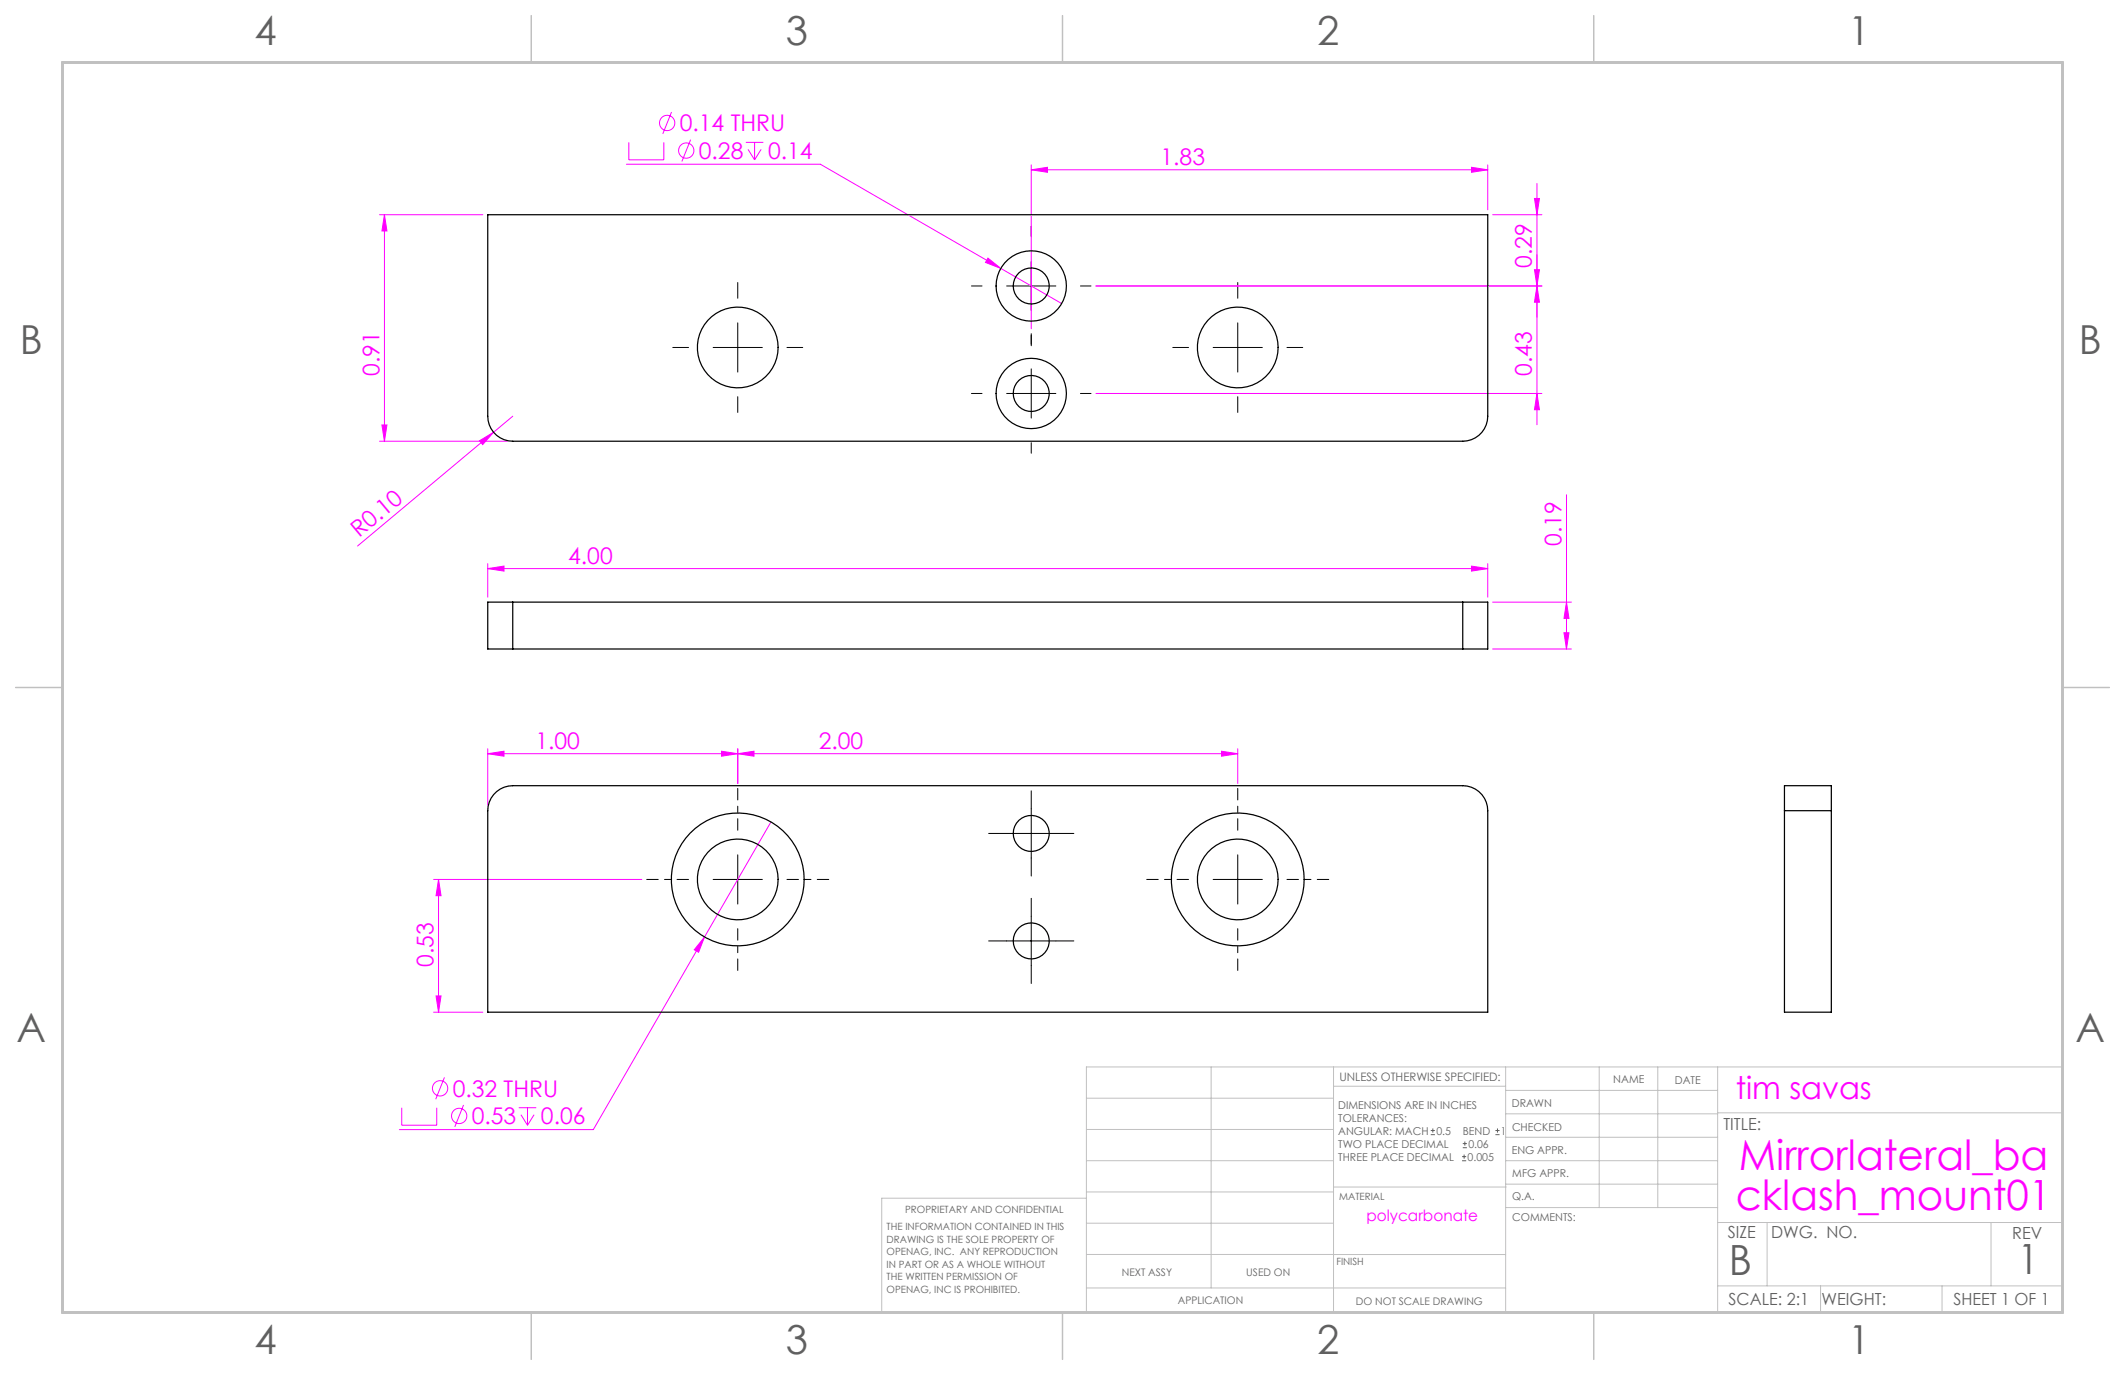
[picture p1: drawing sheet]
<svg xmlns="http://www.w3.org/2000/svg" width="432mm" height="279mm" viewBox="0 0 432 279" stroke-linecap="round" stroke-linejoin="round" font-family="sans-serif">
<g fill="none" stroke="#f0f" stroke-width=".2">
<path d="M127.3 33.4h39.4l49 28.3M127.8 28.9v3.6h7.1v-3.6M136.5 22.8l-1.8 4.4M140.3 28.4l-1.7 4.4M151.6 28.9h3.5M152 30.4l1.3 2.1M153.3 28.9v3.6M154.7 30.4l-1.4 2.1M209.5 34.5l3.3-.5v1zM209.5 33.5v33.3M209.5 34.5h92.8M299 34l3.3 .5-3.3 .5z"/>
<path d="M302.3 33.5v9.1M312.3 37.3v49M77.1 43.6h21M78.1 43.6v46.1M78.1 43.6l.5 3.3h-1zM200.8 52.4l2.6 2.1-3.2-1.2zM222.7 58.1h90.6M303.3 43.6h10M311.8 40.3h1l-.5 3.3zM311.8 54.8h1l-.5 3.3zM312.3 58.1l.5 3.3h-1zM222.7 80h90.6"/>
<path d="M312.3 80l.5 3.3h-1zM77.1 89.7h26.1M77.6 86.4h1l-.5 3.3zM97.4 89.6l2.9-1.8-2.2 2.5zM104.2 84.6l-31.5 26.4M99.1 115.5l3.3-.5v1zM99.1 114.5v6.9M99.1 115.5h203.2M299 115l3.3 .5-3.3 .5zM302.3 114.5v6.9M318.3 100.5v31.4M303.3 122.4h16"/>
<path d="M303.3 131.9h16M317.8 128.6h1l-.5 3.3zM318.3 122.4l.5 3.3h-1zM99.1 153.2l3.3-.6v1.1zM99.1 152.2v11.5M99.1 153.2h152.4M146.6 152.6l3.3 .6-3.3 .5zM149.9 153.2l3.3-.6v1.1zM149.9 152.2v7M248.2 152.6l3.3 .6-3.3 .5zM251.5 152.2v7M88.1 178.7h42.3"/>
<path d="M89.1 178.7v27M89.1 178.7l.5 3.3h-1zM156.7 167l-13.5 23.4M143.2 190.4l-1.2 3.1-.9-.5zM143.2 190.4l-22.6 39.1h-39.5M88.1 205.7h10M88.6 202.4h1l-.5 3.3zM90.3 218.9l-1.8 4.5M81.6 225.1v3.5h7.1v-3.5M94.2 224.5l-1.8 4.5M105.4 225.1h3.6M105.9 226.5l1.3 2.1"/>
<path d="M107.2 225.1v3.5M108.5 226.5l-1.3 2.1"/>
<circle cx="135.6" cy="25" r="1.56"/>
<circle cx="139.4" cy="30.6" r="1.56"/>
<circle cx="89.4" cy="221.1" r="1.56"/>
<circle cx="93.3" cy="226.8" r="1.56"/>
</g>
<path d="M290.7 230.6h.9M290.7 229.7h.9M291.2 229.3v.8M297.1 235.9h.8M297.1 235h.8M297.2 233.2h.9M297.2 232.4h.9M297.5 234.6v.8M297.7 232v.8M303.9 230.6h.8M303.9 229.7h.8M304.3 229.3v.8" fill="none" stroke="#606060" stroke-width=".2"/>
<g fill="none" stroke="#000" stroke-width=".2" stroke-dasharray="15.2 1.3 1.3 1.3">
<path d="M199.5 58.1h-2.1M209.5 48.1v-2.1M219.5 58.1h2.2M139.9 70.6h-3.2M149.9 60.6v-3.2M159.9 70.6h3.2M199.5 80h-2.1M209.5 70v-2.2M209.5 68.1v2.2M219.5 80h2.2M241.5 70.6h-3.2M251.5 60.6v-3.2"/>
<path d="M261.5 70.6h3.2M149.9 80.6v3.2M209.5 90v2.1M251.5 80.6v3.2M204.5 169.4h-3.6M209.5 164.4v-3.7M209.5 174.4v3.6M214.5 169.4h3.7M204.5 191.2h-3.6M209.5 186.2v-3.7M209.5 196.2v3.7M214.5 191.2h3.7"/>
</g>
<path d="M139.9 178.7h-8.5M149.9 168.7v-8.5M159.9 178.7h8.5M241.5 178.7h-8.5M251.5 168.7v-8.5M261.5 178.7h8.5M149.9 188.7v8.5M251.5 188.7v8.5" fill="none" stroke="#000" stroke-width=".2" stroke-dasharray="15.2 1.3 1.3 1.3" stroke-dashoffset="12.9"/>
<g fill="none" stroke="#000" stroke-width=".2">
<path d="M204.5 58.1h10M209.5 53.1v10M144.9 70.6h10M149.9 65.6v10M204.5 80h10M209.5 75v10M246.5 70.6h10M251.5 65.6v10M144.9 178.7h10M149.9 173.7v10M204.5 169.4h10M209.5 164.4v10"/>
<path d="M246.5 178.7h10M251.5 173.7v10M204.5 191.2h10M209.5 186.2v10"/>
</g>
<g fill="none" stroke="#c0c0c0" stroke-width=".2">
<path d="M246.1 216.8v44.9M271 216.8v49.9M305.9 216.8v49.9M325 216.8v28.6M336.9 216.8v28.6M349 216.8v49.9M220.8 235.9h50.2M220.8 229.5h50.2M220.8 223.2h50.2M271 220.7h34.9M305.9 231.1h43.1M305.9 226.3h43.1"/>
<path d="M305.9 221.6h43.1M305.9 235.9h43.1M349 226.1h70.1M220.8 243.5h-41.6v23.2h239.9v-49.9h-198.3v49.9M220.8 254.9h85.1M220.8 248.6h50.2M220.8 242.2h50.2M271 241.2h35.1M305.9 240.6h43.1M306.1 245.4h42.9M349 248.4h70.1M359.1 248.4v12.9"/>
<path d="M404.6 248.4v12.9M220.8 261.7h85.1M349 261.3h70.1M369.9 261.3v5.4M394.6 261.3v5.4"/>
</g>
<path d="M107.9 3.2v9.5M215.9 3.2v9.5M323.8 3.2v9.5M3.2 139.7h9.5M419.1 139.7h9.5M107.9 266.7v9.5M215.9 266.7v9.5M323.8 266.7v9.5" fill="none" stroke="#c0c0c0" stroke-width=".3"/>
<path d="M12.7 12.7h406.4v254h-406.4z" fill="none" stroke="#c0c0c0" stroke-width=".6"/>
<g fill="#f0f">
<path d="M97.4 89.6l2.9-1.8-2.2 2.5z"/>
<path d="M146.6 152.6l3.3 .6-3.3 .5zM99.1 153.2l3.3-.6v1.1z"/>
<path d="M209.5 34.5l3.3-.5v1zM299 34l3.3 .5-3.3 .5zM200.8 52.4l-.6 .9 3.2 1.2zM99.1 115.5l3.3-.5v1zM299 115l3.3 .5-3.3 .5zM143.2 190.4l-2.1 2.6 .9 .5zM149.9 153.2l3.3-.6v1.1zM248.2 152.6l3.3 .6-3.3 .5z"/>
<path d="M312.3 58.1l.5 3.3h-1zM311.8 40.3h1l-.5 3.3z"/>
<path d="M311.8 54.8h1l-.5 3.3zM312.3 80l.5 3.3h-1zM78.1 43.6l.5 3.3h-1zM77.6 86.4h1l-.5 3.3zM318.3 122.4l.5 3.3h-1zM317.8 128.6h1l-.5 3.3zM89.1 178.7l.5 3.3h-1zM88.6 202.4h1l-.5 3.3z"/>
</g>
<g fill="none" stroke="#000" stroke-width=".25">
<path d="M99.1 43.6h203.2v41a5.1 5.1 0 0 1-5.1 5.1h-193a5.1 5.1 0 0 1-5.1-5.1zM104.2 122.4h-5.1v9.5h5.1M104.2 122.4v9.5M104.2 122.4h193M104.2 131.9h193M297.2 122.4h5.1v9.5h-5.1M297.2 122.4v9.5M100.9 160.8a5.1 5.1 0 0 1 3.3-1.1h193a5.1 5.1 0 0 1 5.1 5v41h-203.2v-41a5.1 5.1 0 0 1 1.8-3.9zM362.6 164.7v-5h9.5v5M362.6 164.7v41h9.5v-41M362.6 164.7h9.5"/>
<circle cx="209.5" cy="58.1" r="7.1"/>
<circle cx="209.5" cy="58.1" r="3.7"/>
<circle cx="149.9" cy="70.6" r="8.2"/>
<circle cx="209.5" cy="80" r="7.1"/>
<circle cx="209.5" cy="80" r="3.7"/>
<circle cx="251.5" cy="70.6" r="8.2"/>
<circle cx="149.9" cy="178.7" r="8.2"/>
<circle cx="149.9" cy="178.7" r="13.5"/>
<circle cx="209.5" cy="169.4" r="3.7"/>
<circle cx="251.5" cy="178.7" r="8.2"/>
<circle cx="251.5" cy="178.7" r="13.5"/>
<circle cx="209.5" cy="191.2" r="3.7"/>
</g>
<g font-size="8.5" fill="#f0f">
<text x="353.3" y="237.7">Mirrorlateral_ba</text>
<text x="352.7" y="245.8">cklash_mount01</text>
</g>
<g font-size="8.5" fill="#606060">
<text x="351.3" y="259">B</text>
<text x="410" y="258.9">1</text>
</g>
<g font-size="8.1" fill="#606060">
<text x="51.7" y="9">4</text>
<text x="159.7" y="9">3</text>
<text x="267.6" y="9">2</text>
<text x="375.6" y="9">1</text>
<text x="4" y="72">B</text>
<text x="422.4" y="72">B</text>
<text x="3.3" y="211.7">A</text>
<text x="421.7" y="211.7">A</text>
<text x="51.7" y="275.2">4</text>
<text x="159.7" y="275.2">3</text>
<text x="267.6" y="275.2">2</text>
<text x="375.6" y="275.2">1</text>
</g>
<text font-size="6.3" fill="#f0f" x="352.7" y="223.2">tim savas</text>
<g font-size="4.7" fill="#f0f">
<text x="138.1" y="26.7">0.14 THRU</text>
<text x="142" y="32.3">0.28</text>
<text x="156.1" y="32.3">0.14</text>
<text x="235.8" y="33.5">1.83</text>
<text x="311.3" y="54.4" transform="rotate(-90 311.3 54.4)">0.29</text>
<text x="77.1" y="76.4" transform="rotate(-90 77.1 76.4)">0.91</text>
<text x="311.3" y="76.4" transform="rotate(-90 311.3 76.4)">0.43</text>
<text x="73" y="109.4" transform="rotate(-40 73 109.4)">R0.10</text>
<text x="317.3" y="110.9" transform="rotate(-90 317.3 110.9)">0.19</text>
<text x="115.5" y="114.5">4.00</text>
<text x="108.8" y="152.1">1.00</text>
<text x="166.4" y="152.1">2.00</text>
<text x="88.1" y="196.4" transform="rotate(-90 88.1 196.4)">0.53</text>
<text x="92" y="222.9">0.32 THRU</text>
<text x="95.9" y="228.5">0.53</text>
<text x="109.9" y="228.5">0.06</text>
</g>
<g font-size="3.4" fill="#606060">
<text x="350.2" y="229.5">TITLE:</text>
<text x="351.1" y="251.6">SIZE</text>
<text x="359.9" y="251.6">DWG. NO.</text>
<text x="408.9" y="251.7">REV</text>
<text x="351.2" y="265.2">SCALE: 2:1</text>
<text x="370.1" y="265.3">WEIGHT:</text>
<text x="396.9" y="265.2">SHEET 1 OF 1</text>
</g>
<text font-size="3.2" fill="#f0f" x="277.7" y="248.2">polycarbonate</text>
<text font-size="2.4" fill="#606060" x="272.2" y="219.7">UNLESS OTHERWISE SPECIFIED:</text>
<g font-size="2.2" fill="#606060">
<text x="327.8" y="220.1">NAME</text>
<text x="340.3" y="220.2">DATE</text>
<text x="271.9" y="225.3">DIMENSIONS ARE IN INCHES</text>
<text x="271.9" y="227.9">TOLERANCES:</text>
<text x="307.2" y="224.9">DRAWN</text>
<text x="271.9" y="233.2">TWO PLACE DECIMAL</text>
<text x="271.9" y="230.6">ANGULAR: MACH</text>
<text x="291.9" y="230.6">0.5</text>
<text x="297.2" y="230.6">BEND</text>
<text x="298.4" y="233.2">0.06</text>
<text x="305" y="230.6">1</text>
<text x="307.3" y="229.8">CHECKED</text>
<text x="271.9" y="235.9">THREE PLACE DECIMAL</text>
<text x="298.2" y="235.9">0.005</text>
<text x="307.2" y="234.5">ENG APPR.</text>
<text x="307.3" y="239.2">MFG APPR.</text>
<text x="307.3" y="243.9">Q.A.</text>
<text x="307.3" y="248.1">COMMENTS:</text>
</g>
<g font-size="2.1" fill="#606060">
<text x="227.9" y="259.2">NEXT ASSY</text>
<text x="253.3" y="259.2">USED ON</text>
<text x="239.3" y="265">APPLICATION</text>
<text x="275.5" y="265.1">DO NOT SCALE DRAWING</text>
</g>
<g font-size="2" fill="#606060">
<text x="272.1" y="243.9">MATERIAL</text>
<text x="180.2" y="250">THE INFORMATION CONTAINED IN THIS</text>
<text x="183.9" y="246.4">PROPRIETARY AND CONFIDENTIAL</text>
<text x="180.2" y="252.5">DRAWING IS THE SOLE PROPERTY OF</text>
<text x="180.2" y="255.1">OPENAG, INC. ANY REPRODUCTION</text>
<text x="180.2" y="257.6">IN PART OR AS A WHOLE WITHOUT</text>
<text x="271.5" y="257">FINISH</text>
<text x="180.2" y="260.1">THE WRITTEN PERMISSION OF</text>
<text x="180.2" y="262.6">OPENAG, INC IS PROHIBITED.</text>
</g>
</svg>
